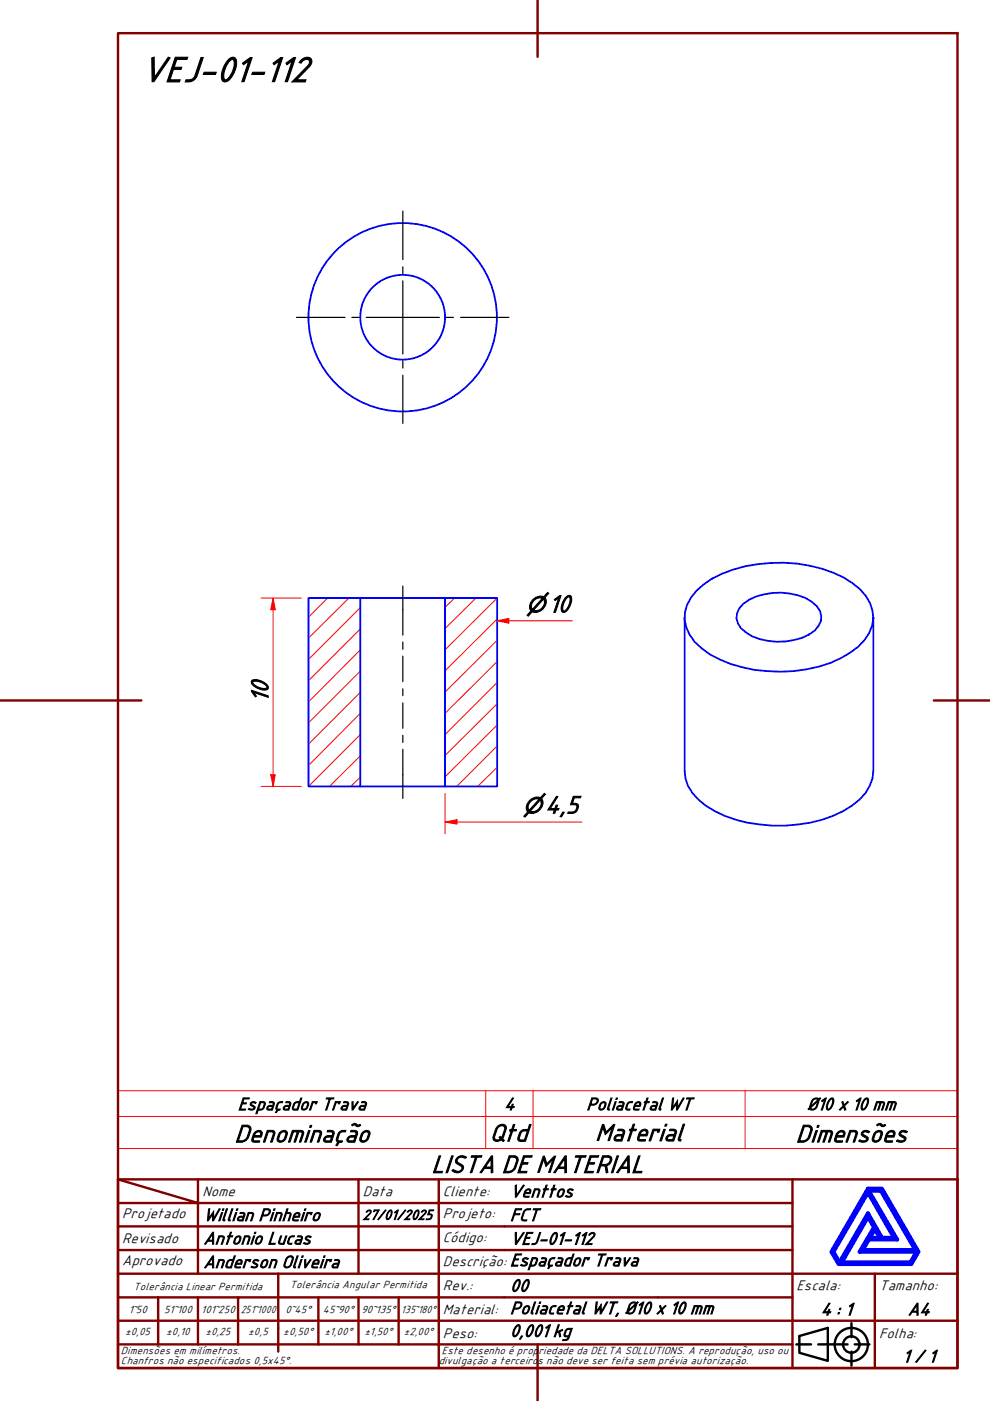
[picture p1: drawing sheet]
<svg xmlns="http://www.w3.org/2000/svg" width="210mm" height="297mm" viewBox="0 0 210 297" stroke-linecap="round" stroke-linejoin="round" font-family="sans-serif">
<!-- layer: Hatch (ABNT) -->
<g fill="none" stroke="#f00" stroke-width=".21">
<path d="M69.5 126.8l-4.1 4.1M74 126.8l-8.6 8.5M76.4 137.8l-11 11M76.4 133.3l-11 11M76.4 128.8l-11 11M96.4 126.8l-2 2M100.9 126.8l-6.5 6.5M105.4 135.7l-11 11M105.4 131.2l-11 11M105.4 126.8l-11 11M76.4 155.8l-11 10.9M76.4 151.2l-11 11.1"/>
<path d="M76.4 146.8l-11 11M76.4 142.3l-11 11M105.4 158.2l-8.6 8.5M105.4 153.7l-11 11M105.4 149.2l-11 11M105.4 144.7l-11 11.1M105.4 140.3l-11 10.9M76.4 164.8l-2 1.9M76.4 160.3l-6.6 6.4M105.4 162.7l-4.1 4"/>
</g>
<!-- layer: Visible (ABNT) -->
<g fill="none" stroke="#00f" stroke-width=".38">
<path d="M65.4 126.8h11v39.9h-11zM76.4 126.8h18M94.4 126.8h11v39.9h-11zM145.2 130.9v32.6a8 8 0 0 0 2.9 6 22.7 22.7 0 0 0 13 5.3 28.8 28.8 0 0 0 19.6-4 9.3 9.3 0 0 0 4.5-7.3v-32.6M147.6 125.3a22.4 22.4 0 0 1 13.1-5.7 30.7 30.7 0 0 1 18.1 2.8 11.3 11.3 0 0 1 6.2 7.1 7.7 7.7 0 0 1-3.1 7.6 26.9 26.9 0 0 1-19.2 5.2 24.6 24.6 0 0 1-13.9-4.8 7.8 7.8 0 0 1-2.3-10.8zM157.6 128a13.3 13.3 0 0 1 14.5-.4 3.6 3.6 0 0 1 .6 6.1 13.3 13.3 0 0 1-14.5 .4 3.6 3.6 0 0 1-.6-6.1zM76.4 166.7h18"/>
<circle cx="85.4" cy="67.3" r="9"/>
<circle cx="85.4" cy="67.3" r="20"/>
</g>
<path d="M25 236.7h178v-5.4h-178v12.2M103 231.3v12.2M113 231.3v12.2M158 231.3v12.2M203 236.7v6.8h-178M25 243.5v6.5h178v-6.5" fill="none" stroke="#f00" stroke-width=".21"/>
<!-- layer: Borda A3/A4 (ABNT) -->
<g fill="none" stroke="#800000" stroke-width=".51">
<path d="M25 7h178v283.1h-178zM114 0v12.1M0 148.5h30M198 148.5h12M25 250l17 5.1h-17M25 250h178v40.1h-178zM42 255.1h34v4.9h17M42 255.1v15M42 250v5.1M76 250v5.1h17v4.9M93 250v5.1h75M168 250v20.1h-143"/>
<path d="M25 260h51v10.1M25 275.1h17M33.5 275.1v9.9M50.5 275.1h-8.5v9.9M59 270.1v16.5M67.5 275.1v9.9h-42.5M76 275.1v9.9h8.5M84.5 275.1v9.9M93 275.1h-42.5v9.9M93 260v5h-68M93 275.1v9.9h75M93 260h75"/>
<path d="M93 275.1h75M168 265h-75v10.1M185.5 270.1v9.9h17.5M203 270.1h-35v9.9h17.5v10.1M25 280h143v10.1M67.5 285h8.5M84.5 285h8.5v5.1M114 285v12"/>
</g>
<path d="M184 258l1.3 2.2-3.1 5.2h12.1l-1.3 2.2h-14.5zM184 252.8l5.5 9.6h-2.5l-3-5.2-6 10.4-1.3-2.2zM184 252h3l7.8 13.4-1.6 2.6h-15.4l-1.5-2.6zM184.2 252.5h2.6l7.3 12.5h-11.2l1.3-2.2h6zM185.5 260.7l1.1 1.7h-2.1z" fill="none" stroke="#00f" stroke-width=".83"/>
<!-- layer: 0 -->
<path d="M177.8 268h15.4" fill="none" stroke="#000" stroke-width=".21"/>
<g fill="none" stroke="#000" stroke-width=".51">
<path d="M168.8 285h3.2M169.5 283.3l6-1.8v7l-6-1.7zM173.5 285h6.2M180.5 280.5v3M180.5 286.6v2.9M181.2 285h3.1"/>
<circle cx="180.5" cy="285.1" r="3.5"/>
<circle cx="180.5" cy="285.1" r="1.75"/>
</g>
<!-- layer: Marca de centro (ISO) -->
<path d="M85.4 44.8v10.2M85.4 56.6v1.4M85.4 59.5v15.5M62.9 67.3h10.3M74.6 67.3h1.5M77.7 67.3h15.5M85.4 76.5v1.5M85.4 79.6v10.2M94.6 67.3h1.5M97.7 67.3h10.2" fill="none" stroke="#000" stroke-width=".25"/>
<path d="M57.9 126.8v2.5" fill="none" stroke="#f00" stroke-width=".21"/>
<path d="M57.9 126.8l.5 2.5h-1z" fill="#f00"/>
<path d="M57.9 126.8l.5 2.5h-1zM57.9 164.3v2.4" fill="none" stroke="#f00" stroke-width=".21"/>
<path d="M57.4 164.3h1l-.5 2.4z" fill="#f00"/>
<path d="M55.4 126.8h8.5M57.9 129.3v35M105.4 131.6h2.5M55.4 166.7h8.5M57.4 164.3h1l-.5 2.4z" fill="none" stroke="#f00" stroke-width=".21"/>
<!-- layer: Linha de centro (ISO) -->
<path d="M85.4 124.3v10.4M85.4 136.1v1.6M85.4 139.1v5.4M85.4 146v1.5M85.4 149v5.4M85.4 155.9v1.5M85.4 158.9v10.4" fill="none" stroke="#000" stroke-width=".25"/>
<path d="M105.4 131.6l2.5-.5v1z" fill="#f00"/>
<path d="M105.4 131.6l2.5-.5v1zM107.9 131.6h13.4M94.4 174.3h2.5" fill="none" stroke="#f00" stroke-width=".21"/>
<path d="M94.4 174.3l2.5-.5v.9z" fill="#f00"/>
<path d="M94.4 174.3l2.5-.5v.9zM94.4 168.3v8.5M96.9 174.3h26.5" fill="none" stroke="#f00" stroke-width=".21"/>
<text font-size="8.1" x="30" y="17.3">VEJ-01-112</text>
<g font-size="5.6">
<text x="116.3" y="129.8">10</text>
<text x="56.8" y="149" transform="rotate(-90 56.8 149)">10</text>
<text x="115.6" y="172.4">4,5</text>
<text x="49.7" y="242.1">Denominação</text>
<text x="103.8" y="241.9">Qtd</text>
<text x="126.2" y="241.9">Material</text>
<text x="168.7" y="242.1">Dimensões</text>
<text x="91.5" y="248.6">LISTA DE MATERIAL</text>
</g>
<g font-size="4.8">
<text x="111.6" y="129.8">⌀</text>
<text x="110.9" y="172.4">⌀</text>
</g>
<g font-size="4">
<text x="50.4" y="235.3">Espaçador Trava</text>
<text x="106.9" y="235.3">4</text>
<text x="124.3" y="235.3">Poliacetal WT</text>
<text x="171.1" y="235.3">Ø10 x 10 mm</text>
<text x="108.1" y="253.8">Venttos</text>
<text x="43.1" y="258.8">Willian Pinheiro</text>
<text x="43.1" y="263.8">Antonio Lucas</text>
<text x="108.1" y="263.8">VEJ-01-112</text>
<text x="108.1" y="258.8">FCT</text>
<text x="43.1" y="268.8">Anderson Oliveira</text>
<text x="108.1" y="268.4">Espaçador Trava</text>
<text x="108.1" y="273.8">00</text>
<text x="108.1" y="278.6">Poliacetal WT, Ø10 x 10 mm</text>
<text x="174.1" y="278.8">4 : 1</text>
<text x="192.5" y="278.8">A4</text>
<text x="108.1" y="283.4">0,001 kg</text>
<text x="191.4" y="288.8">1 / 1</text>
</g>
<g font-size="3.2">
<text x="42.9" y="253.5">Nome</text>
<text x="76.9" y="253.5">Data</text>
<text x="93.9" y="253.5">Cliente:</text>
<text x="25.9" y="263.6">Revisado</text>
<text x="25.9" y="258.2">Projetado</text>
<text x="76.9" y="258.6">27/01/2025</text>
<text x="93.9" y="263.3">Código:</text>
<text x="93.9" y="258.2">Projeto:</text>
<text x="25.9" y="268.2">Aprovado</text>
<text x="93.9" y="268.5">Descrição:</text>
<text x="93.9" y="273.5">Rev.:</text>
<text x="168.9" y="273.5">Escala:</text>
<text x="186.4" y="273.5">Tamanho:</text>
<text x="93.9" y="278.6">Material:</text>
<text x="93.9" y="283.6">Peso:</text>
<text x="186.4" y="283.6">Folha:</text>
</g>
<g font-size="2.4">
<text x="28.3" y="273.4">Tolerância Linear Permitida</text>
<text x="61.5" y="273.2">Tolerância Angular Permitida</text>
<text x="27.3" y="278.3">1~50</text>
<text x="34.8" y="278.3">51~100</text>
<text x="42.7" y="278.3">101~250</text>
<text x="51.1" y="278.3">251~1000</text>
<text x="60.5" y="278.3">0~45°</text>
<text x="68.5" y="278.3">45~90°</text>
<text x="76.6" y="278.3">90~135°</text>
<text x="85.1" y="278.3">135~180°</text>
<text x="25.7" y="287.1">Dimensões em milímetros.</text>
<text x="26.5" y="283.1">±0,05</text>
<text x="35.2" y="283.1">±0,10</text>
<text x="43.6" y="283.1">±0,25</text>
<text x="52.6" y="283.1">±0,5</text>
<text x="60.1" y="283.1">±0,50°</text>
<text x="68.8" y="283.1">±1,00°</text>
<text x="77.3" y="283.1">±1,50°</text>
<text x="85.6" y="283.1">±2,00°</text>
<text x="93.7" y="287.1">Este desenho é prop</text>
<text x="114.2" y="287.1">riedade da DELTA SOLLUTIONS. A reprodução, uso ou</text>
<text x="25.7" y="289.2">Chanfros não especificados 0,5x45°.</text>
<text x="93" y="289.2">divulgação a terceiro</text>
<text x="114" y="289.2">s não deve ser feita sem prévia autorização.</text>
</g>
</svg>
